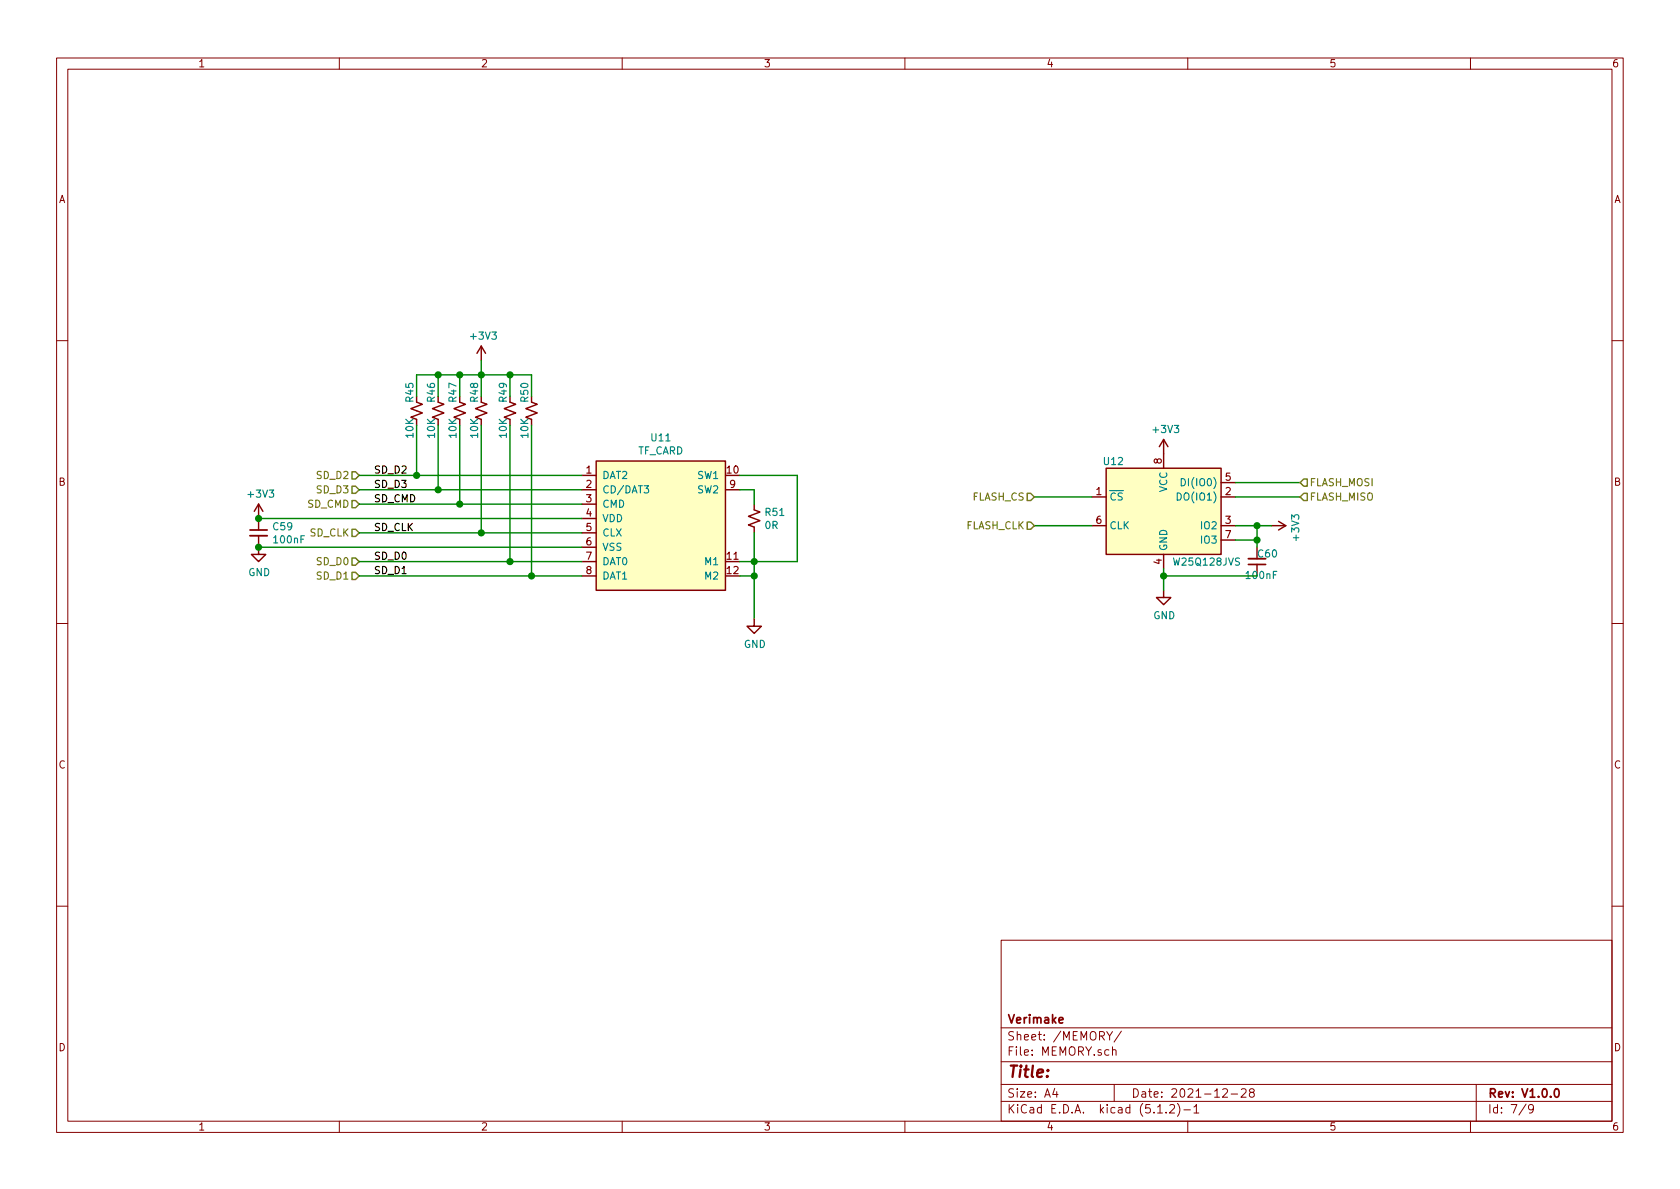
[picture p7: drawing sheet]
<svg xmlns="http://www.w3.org/2000/svg" width="297mm" height="210mm" viewBox="0 0 297 210" stroke-linecap="round" stroke-linejoin="round" font-family="sans-serif">
<g fill="none" stroke="#840000" stroke-width=".18">
<path d="M10 10.3h277v189.9h-277zM12 12.2h273v186.1h-273zM60 10.3v1.9M110 10.3v1.9M160 10.3v1.9M210 10.3v1.9M260 10.3v1.9M10 60.2h2M285 60.2h2M10 110.3h2M285 110.3h2M10 160.2h2"/>
<path d="M177 166.3h108v32h-108zM285 160.2h2M60 198.3v1.9M110 198.3v1.9M160 198.3v1.9M177 194.8h108M177 191.8h108M177 187.8h108M177 181.8h108M186.5 192.5l-.4 1h1M186.8 193v1M195.7 182.4l.5 .8 .5-.8"/>
<path d="M196.2 183.2v.7M196.7 185.7l.2-.1 .4 .1v.9M196.7 185.1v1.5M197 191.8v3M198.3 182.3l-1.3 2M204.7 196.8h.8M206.2 196.7v.1M206.8 195.5l.2-.2h.4l.2 .2 .1 .3-.1 .2-.8 .8h.9M208.2 195.1a1.71 1.71 0 0 1 0 2.3M209.3 196.3h1.2M210 198.3v1.9M211.1 195.8l.4-.5v1.5"/>
<path d="M211.1 196.8h.9M216.2 192.7l.2-.2h.4l.2 .5-.9 1h.9M217.7 193.5h1.1M219.5 192.7l.2-.2h.3l.3 .2v.3v.2l-.9 .8h.9M221.2 193.2l-.3-.3 .1-.2 .2-.2 .4 .1 .2 .2-.1 .2-.6 .2a.48 .48 0 0 0-.1 .7l.2 .1 .5-.1a.48 .48 0 0 0-.1-.7h-.1M260 198.3v1.9M261 191.8v6.5M269.8 195.2l-1.2 2M271.1 196l-.3 .3-.4-.1-.1-.2v-.4l.1-.2 .4-.1 .2 .2a1.19 1.19 0 0 1-.2 1.2l-.4 .1"/>
</g>
<path d="M44.2 93.7h3M220.7 99.8h3.1M187.2 180.4l.8-.1-.1-.3-.4-.1-.3 .2 .1 .7h.6M275 192.7l.2-.2a.81 .81 0 0 1 .6 .6 .81 .81 0 0 1-.3 .8l-.2 .1a.79 .79 0 0 1-.3-1.3z" fill="none" stroke="#840000" stroke-width=".3"/>
<g fill="#ffffc2" stroke="#ffffc2" stroke-width=".18">
<path d="M105.4 81.5h22.9v22.9h-22.9z"/>
<path d="M195.6 82.8h20.3v15.2h-20.3z"/>
</g>
<g fill="none" stroke="#840000" stroke-width=".25">
<path d="M73.7 71.1l1 .4-2.1 .8 2.1 .7-2.1 .8 1.1 .4M77.5 71.1l1 .4-2 .8 2 .7-2 .8 1 .4M81.3 71.1l1 .4-2 .8 2 .7-2 .8 1 .4M85.1 71.1l1 .4-2 .8 2 .7-2 .8 1 .4M85.1 61.2l-.8 1.3M85.1 61.2v2.5M85.1 61.2l.8 1.3M90.2 71.1l1 .4-2 .8 2 .7-2 .8 1 .4M94 71.1l1 .4-2 .8 2 .7-2 .8 1 .4M205.7 77.7v5.1M205.7 77.7l-.7 1.3M205.7 77.7l.8 1.3"/>
<path d="M45.7 94.7v3.3h1.3l-1.3 1.3-1.3-1.3h1.3M45.7 89.1v4.6M45.7 89.1l-.7 1.3M45.7 89.1l.8 1.3M102.9 84.1h2.5M102.9 86.6h2.5M102.9 89.1h2.5M102.9 91.7h2.5M102.9 94.2h2.5M102.9 96.8h2.5M102.9 99.3h2.5M105.4 81.5h22.9v22.9h-22.9z"/>
<path d="M128.3 86.6h2.5M133.3 89.1v1.1l1.1 .3-2.1 .8 2.1 .8-2.1 .7 1 .4v1M193 87.9h2.6M193 93h2.6M195.6 82.8h20.3v15.2h-20.3zM205.7 98v2.6M215.9 87.9h2.5M215.9 93h2.5M215.9 85.3h2.5M215.9 95.5h2.5M222.2 99.8v2M224.8 93h2.5"/>
<path d="M226.1 92.2l1.2 .8M227.3 93l-1.2 .7M102.9 101.8h2.5M133.3 109.5v1.2h1.3l-1.3 1.3-1.2-1.3h1.2M205.7 104.4v1.3h1.3l-1.3 1.2-1.2-1.2h1.2"/>
</g>
<path d="M113.9 85.9h.8l-.5 .5 .4 .1v.5l-.2 .2-.5-.2M208.2 87.2a.64 .64 0 0 1 .7 .6 .64 .64 0 0 1-.7 .6zM208.9 84.6a.64 .64 0 0 1 .7 .7 .64 .64 0 0 1-.7 .6z" fill="none" stroke="#008484" stroke-width=".2"/>
<path d="M44.2 94.7h3M220.7 98.8h3.1" fill="none" stroke="#840000" stroke-width=".33"/>
<g fill="none" stroke="#008400" stroke-width=".25">
<path d="M73.7 70.1v-3.8h20.3v3.8M73.7 75.2v8.9M77.5 66.3v3.8M77.5 75.2v11.4M81.3 66.3v3.8M81.3 75.2v13.9M85.1 63.7v6.4M85.1 75.2v19M90.2 66.3v3.8M90.2 75.2v24.1M94 75.2v26.6M45.7 91.7h57.2"/>
<path d="M45.7 96.8h57.2M63.5 86.6h39.4M63.5 99.3h39.4M63.5 84.1h39.4M63.5 89.1h39.4M63.5 94.2h39.4M130.8 86.6h2.5v2.5M130.8 84.1h10.2v15.2h-10.2M133.3 94.2v15.3M182.9 87.9h10.1M182.9 93h10.1M218.4 87.9h11.5"/>
<path d="M218.4 93h6.4M218.4 85.3h11.5M218.4 95.5h3.8M222.2 93v3.8M63.5 101.8h39.4M130.8 101.8h2.5M205.7 101.8h16.5M205.7 100.6v3.8"/>
</g>
<g fill="#008400" stroke="#008400" stroke-width=".25">
<circle cx="133.4" cy="99.3" r=".51"/>
<circle cx="133.4" cy="101.8" r=".51"/>
<circle cx="45.7" cy="91.7" r=".51"/>
<circle cx="45.7" cy="96.8" r=".51"/>
<circle cx="94" cy="101.8" r=".51"/>
<circle cx="90.2" cy="99.3" r=".51"/>
<circle cx="85.1" cy="94.2" r=".51"/>
<circle cx="81.3" cy="89.1" r=".51"/>
<circle cx="77.5" cy="86.6" r=".51"/>
<circle cx="73.7" cy="84.1" r=".51"/>
<circle cx="90.2" cy="66.3" r=".51"/>
<circle cx="85.1" cy="66.3" r=".51"/>
<circle cx="81.3" cy="66.3" r=".51"/>
<circle cx="77.5" cy="66.3" r=".51"/>
<circle cx="222.3" cy="93" r=".51"/>
<circle cx="222.3" cy="95.5" r=".51"/>
<circle cx="205.7" cy="101.8" r=".51"/>
</g>
<path d="M62.2 83.4h.7l.6 .7-.6 .6h-.7zM62.2 86h.7l.6 .6-.6 .6h-.7zM62.2 88.5h.7l.6 .6-.6 .7h-.7zM62.2 93.6h.7l.6 .6-.6 .7h-.7zM62.2 98.7h.7l.6 .6-.6 .6h-.7zM181.6 87.2h.6l.7 .7-.7 .6h-.6zM181.6 92.3h.6l.7 .7-.7 .6h-.6zM229.9 85.3l.6-.6h.6v1.3h-.6zM230.5 87.2h.6v1.3h-.6l-.6-.6zM62.2 101.2h.7l.6 .6-.6 .7h-.7z" fill="none" stroke="#848400" stroke-width=".25"/>
<text font-size="2.8" fill="#840000" x="178" y="190.5">Title:</text>
<g font-size="2.1" fill="#840000">
<text x="178" y="184">Sheet: /MEMORY/</text>
<text x="178" y="181">Verimake</text>
<text x="178" y="186.7">File: MEMORY.sch</text>
<text x="178" y="196.9">KiCad E.D.A. kicad (5.1.2)-1</text>
<text x="178" y="194.1">Size: A4</text>
<text x="200" y="194.1">Date: 2021-12-28</text>
<text x="263" y="194.1">Rev: V1.0.0</text>
<text x="263" y="196.9">Id: 7/9</text>
</g>
<g font-size="1.8" fill="#840000">
<text x="35" y="11.9">1</text>
<text x="85" y="11.9">2</text>
<text x="135" y="11.9">3</text>
<text x="185" y="11.9">4</text>
<text x="235" y="11.9">5</text>
<text x="285" y="11.9">6</text>
<text x="10.4" y="35.9">A</text>
<text x="285.4" y="35.9">A</text>
<text x="103.7" y="83.7">1</text>
<text x="128.6" y="83.7">10</text>
<text x="205.4" y="82" transform="rotate(-90 205.4 82)">8</text>
<text x="10.4" y="85.9">B</text>
<text x="103.7" y="86.3">2</text>
<text x="103.7" y="88.8">3</text>
<text x="129.1" y="86.3">9</text>
<text x="193.8" y="87.5">1</text>
<text x="216.7" y="87.5">2</text>
<text x="216.7" y="85">5</text>
<text x="285.4" y="85.9">B</text>
<text x="103.7" y="91.4">4</text>
<text x="103.7" y="93.9">5</text>
<text x="193.8" y="92.6">6</text>
<text x="216.7" y="92.6">3</text>
<text x="216.7" y="95.2">7</text>
<text x="103.7" y="96.4">6</text>
<text x="103.7" y="99">7</text>
<text x="103.7" y="101.5">8</text>
<text x="128.6" y="99">11</text>
<text x="128.6" y="101.5">12</text>
<text x="205.4" y="99.8" transform="rotate(-90 205.4 99.8)">4</text>
<text x="10.4" y="135.9">C</text>
<text x="285.4" y="135.9">C</text>
<text x="10.4" y="185.9">D</text>
<text x="285.4" y="185.9">D</text>
<text x="35" y="199.9">1</text>
<text x="85" y="199.9">2</text>
<text x="135" y="199.9">3</text>
<text x="185" y="199.9">4</text>
<text x="235" y="199.9">5</text>
<text x="285" y="199.9">6</text>
</g>
<g font-size="1.8" fill="#008484">
<text x="83.4" y="60.1">+3V3</text>
<text x="73.1" y="71" transform="rotate(-90 73.1 71)">R45</text>
<text x="76.9" y="71" transform="rotate(-90 76.9 71)">R46</text>
<text x="80.7" y="71" transform="rotate(-90 80.7 71)">R47</text>
<text x="84.5" y="71" transform="rotate(-90 84.5 71)">R48</text>
<text x="89.6" y="71" transform="rotate(-90 89.6 71)">R49</text>
<text x="93.4" y="71" transform="rotate(-90 93.4 71)">R50</text>
<text x="73.1" y="77.4" transform="rotate(-90 73.1 77.4)">10K</text>
<text x="76.9" y="77.4" transform="rotate(-90 76.9 77.4)">10K</text>
<text x="80.7" y="77.4" transform="rotate(-90 80.7 77.4)">10K</text>
<text x="84.5" y="77.4" transform="rotate(-90 84.5 77.4)">10K</text>
<text x="89.6" y="77.4" transform="rotate(-90 89.6 77.4)">10K</text>
<text x="93.4" y="77.4" transform="rotate(-90 93.4 77.4)">10K</text>
<text x="204" y="76.6">+3V3</text>
<text x="112.7" y="80.4">TF_CARD</text>
<text x="115.2" y="78">U11</text>
<text x="195.2" y="82.2">U12</text>
<text x="44" y="88">+3V3</text>
<text x="106.4" y="84.7">DAT2</text>
<text x="106.4" y="87.2">CD/DAT3</text>
<text x="106.4" y="89.8">CMD</text>
<text x="123.4" y="84.7">SW1</text>
<text x="123.4" y="87.2">SW2</text>
<text x="196.1" y="88.5">CS</text>
<text x="206.4" y="87" transform="rotate(-90 206.4 87)">VCC</text>
<text x="208.7" y="88.5">DO(IO1)</text>
<text x="209.6" y="86">DI(IO0)</text>
<text x="48.4" y="93.8">C59</text>
<text x="106.4" y="92.3">VDD</text>
<text x="106.4" y="94.9">CLX</text>
<text x="135.3" y="93.5">0R</text>
<text x="135.4" y="91.2">R51</text>
<text x="196.1" y="93.6">CLK</text>
<text x="212.5" y="93.6">IO2</text>
<text x="229.7" y="95.4" transform="rotate(-90 229.7 95.4)">+3V3</text>
<text x="43.9" y="101.9">GND</text>
<text x="48.5" y="96.1">100nF</text>
<text x="106.4" y="97.4">VSS</text>
<text x="106.4" y="99.9">DAT0</text>
<text x="124.8" y="99.9">M1</text>
<text x="206.4" y="97.5" transform="rotate(-90 206.4 97.5)">GND</text>
<text x="207.7" y="100">W25Q128JVS</text>
<text x="212.5" y="96.1">IO3</text>
<text x="222.5" y="98.6">C60</text>
<text x="106.4" y="102.5">DAT1</text>
<text x="124.8" y="102.5">M2</text>
<text x="220.5" y="102.4">100nF</text>
<text x="203.9" y="109.5">GND</text>
<text x="131.5" y="114.6">GND</text>
</g>
<g font-size="1.8">
<text x="66" y="83.7">SD_D2</text>
<text x="66" y="86.3">SD_D3</text>
<text x="66" y="88.8">SD_CMD</text>
<text x="66" y="93.9">SD_CLK</text>
<text x="66" y="99">SD_D0</text>
<text x="66" y="101.5">SD_D1</text>
</g>
<g font-size="1.8" fill="#848400">
<text x="54.4" y="89.8">SD_CMD</text>
<text x="56.2" y="84.7">SD_D2</text>
<text x="56.2" y="87.2">SD_D3</text>
<text x="171.9" y="88.5">FLASH_CS</text>
<text x="231.5" y="86">FLASH_MOSI</text>
<text x="231.5" y="88.5">FLASH_MISO</text>
<text x="54.8" y="94.9">SD_CLK</text>
<text x="170.7" y="93.6">FLASH_CLK</text>
<text x="56.2" y="99.9">SD_D0</text>
<text x="56.2" y="102.5">SD_D1</text>
</g>
</svg>
